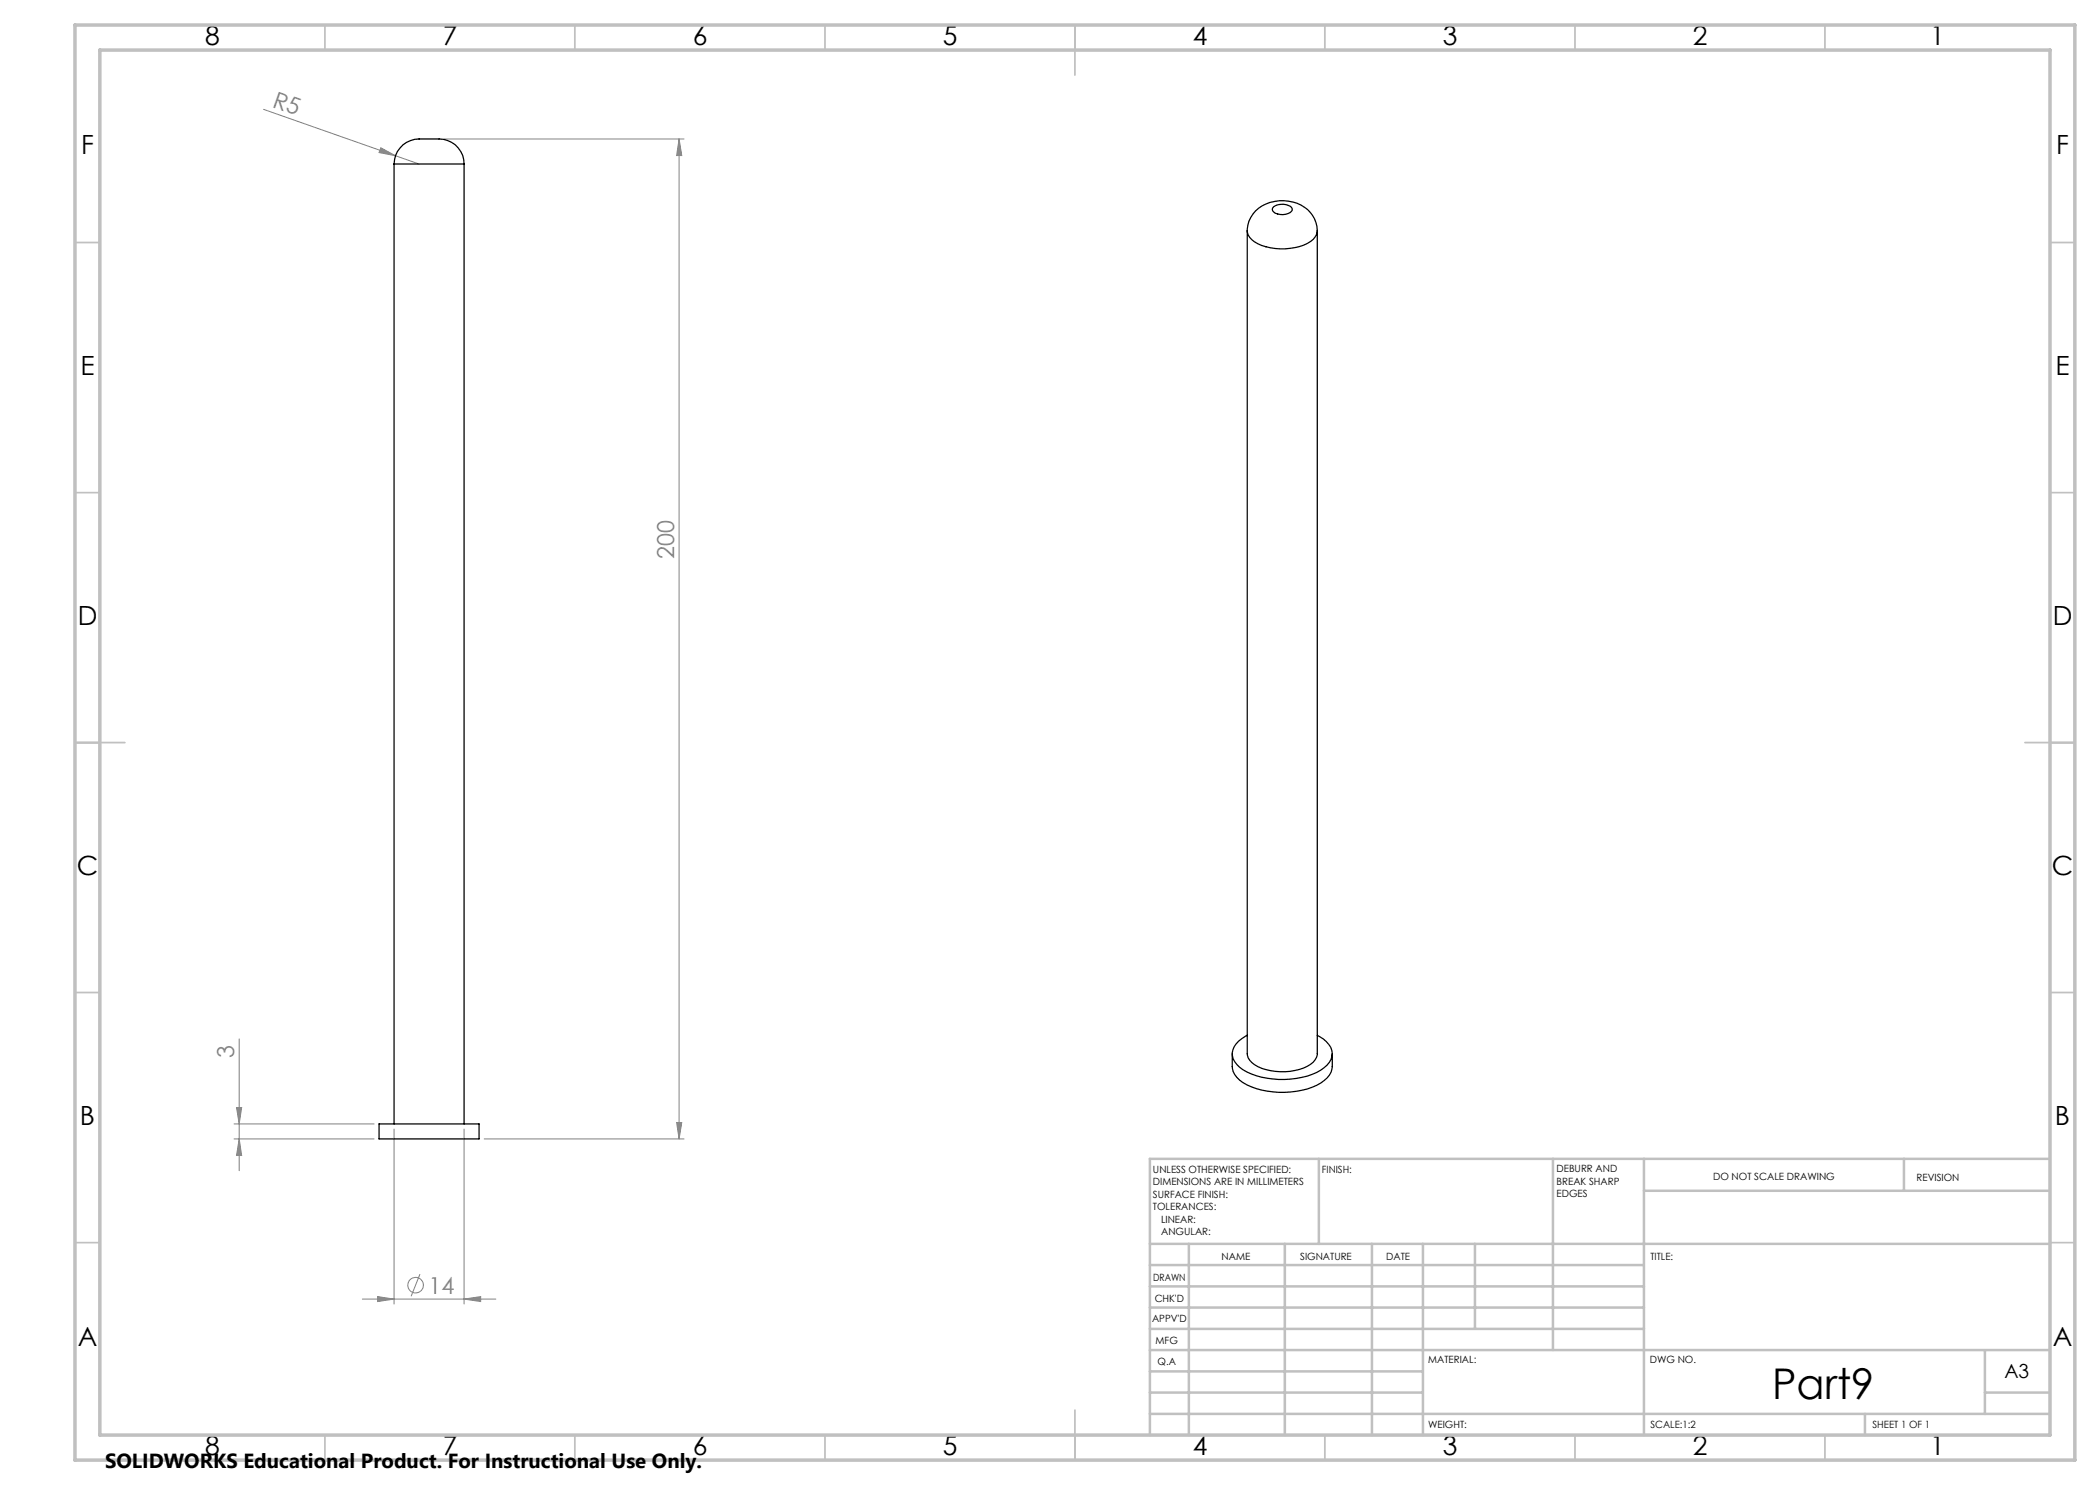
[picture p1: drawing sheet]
<svg xmlns="http://www.w3.org/2000/svg" width="420mm" height="297mm" viewBox="0 0 420 297" stroke-linecap="round" stroke-linejoin="round" font-family="sans-serif">
<g fill="none" stroke="#808080" stroke-width=".2">
<path d="M52.7 21.9l26.4 9.2M76.2 29.6l2.9 1.5-3.3-.6zM79.1 31.1l4.7 1.7M88.8 27.8h48M135.8 27.8l.5 3.3h-1zM135.8 27.8v200M47.8 207.8v26.3M46.8 227.8h28M46.8 224.8h28M47.3 221.5h1l-.5 3.3zM47.8 227.8l.5 3.3h-1zM78.8 225.8v35"/>
<path d="M92.8 225.8v35M96.8 227.8h40M135.3 224.5h1l-.5 3.3zM72.5 259.8h26.7M75.5 259.3l3.3 .5-3.3 .5zM84 254.8l-1.8 4.5M92.8 259.8l3.3-.5v1z"/>
<circle cx="83.1" cy="257" r="1.56"/>
</g>
<g fill="none" stroke="#c0c0c0" stroke-width=".35">
<path d="M65 5v5M115 5v5M165 5v5M215 5v10M265 5v5M315 5v5M365 5v5M15 48.5h5M410 48.5h5M15 98.5h5M410 98.5h5M15 148.5h10"/>
<path d="M405 148.5h10M15 198.5h5M410 198.5h5M15 248.5h5M410 248.5h5M65 287v5M115 287v5M165 287v5M215 282v10M265 287v5M315 287v5M365 287v5"/>
</g>
<g fill="none" stroke="#c0c0c0" stroke-width=".5">
<path d="M263.8 231.8v17M310.6 231.8v38.2M328.8 231.8v55.2M328.8 238.2h81.2M380.8 231.8v6.4M410 231.8h-180v55.2M230 248.8h180M230 257.3h98.8M230 253h98.8M237.8 248.8v38.2M257 248.8v38.2M274.4 248.8v38.2"/>
<path d="M284.6 248.8v38.2M295 248.8v17M230 265.8h98.8M230 261.5h98.8M230 278.5h54.6M230 274.3h54.6M230 270h180M397 278.5h13M397 270v12.8M230 282.8h180M373 282.8v4.2"/>
</g>
<path d="M15 5h400v287h-400zM20 10h390v277h-390z" fill="none" stroke="#c0c0c0" stroke-width=".7"/>
<g fill="#808080">
<path d="M76.2 29.6l2.9 1.5-3.3-.6z"/>
<path d="M92.8 259.8l3.3-.5v1zM75.5 259.3l3.3 .5-3.3 .5z"/>
<path d="M135.3 224.5h1l-.5 3.3zM135.8 27.8l.5 3.3h-1zM47.8 227.8l.5 3.3h-1zM47.3 221.5h1l-.5 3.3z"/>
</g>
<path d="M78.8 32.8a5.2 5.2 0 0 1 6.1-5h.5a14.2 14.2 0 0 1 4.1 .3 5 5 0 0 1 3.3 4.7M78.8 32.8h14M78.8 32.8v192M92.8 32.8v192M249.4 46.2a6.3 6.3 0 0 1 6.5-6.1 6.8 6.8 0 0 1 7.5 5.2l.1 .9M249.4 46.2v164.5a3.2 3.2 0 0 0 2.2 2.6 11.7 11.7 0 0 0 10.5-.4 2.9 2.9 0 0 0 1.4-2.2v-164.5M249.4 46.2a3.2 3.2 0 0 0 2.2 2.6 11.7 11.7 0 0 0 10.5-.5 2.9 2.9 0 0 0 1.4-2.1M254.7 41.3a3.1 3.1 0 0 1 3.6 .2 .66 .66 0 0 1-.3 1 2.91 2.91 0 0 1-3.5-.3v-.6zM246.5 210.7a6.1 6.1 0 0 0 .4 4.2 9.3 9.3 0 0 0 6.5 3.3 16.6 16.6 0 0 0 10.8-1.6 4.1 4.1 0 0 0 2.3-3.3v-2.6M249.4 207.1a4.3 4.3 0 0 0-2.9 4 5.2 5.2 0 0 0 3.8 3.7 17.2 17.2 0 0 0 13.9-.8 3.8 3.8 0 0 0 2.1-4 5.3 5.3 0 0 0-2.8-2.9M75.8 224.8h20v3h-20z" fill="none" stroke="#000" stroke-width=".25"/>
<text font-size="8.5" x="354.4" y="279.7">Part9</text>
<g font-size="5.3">
<text x="41" y="9">8</text>
<text x="88.5" y="9">7</text>
<text x="138.5" y="9">6</text>
<text x="188.5" y="9">5</text>
<text x="238.5" y="9">4</text>
<text x="288.5" y="9">3</text>
<text x="338.5" y="9">2</text>
<text x="386" y="9">1</text>
<text x="16.2" y="30.7">F</text>
<text x="411.2" y="30.7">F</text>
<text x="16.1" y="75">E</text>
<text x="411.1" y="75">E</text>
<text x="15.5" y="125">D</text>
<text x="410.5" y="125">D</text>
<text x="15.4" y="175">C</text>
<text x="410.4" y="175">C</text>
<text x="16" y="225">B</text>
<text x="411" y="225">B</text>
<text x="15.5" y="269.2">A</text>
<text x="410.5" y="269.2">A</text>
<text x="41" y="291">8</text>
<text x="88.5" y="291">7</text>
<text x="138.5" y="291">6</text>
<text x="188.5" y="291">5</text>
<text x="238.5" y="291">4</text>
<text x="288.5" y="291">3</text>
<text x="338.5" y="291">2</text>
<text x="386" y="291">1</text>
</g>
<g font-size="4.7" fill="#808080">
<text x="54.3" y="21.4" transform="rotate(19 54.3 21.4)">R5</text>
<text x="134.8" y="111.7" transform="rotate(-90 134.8 111.7)">200</text>
<text x="46.8" y="211.6" transform="rotate(-90 46.8 211.6)">3</text>
<text x="85.7" y="258.7">14</text>
</g>
<text font-size="4.1" x="21" y="293.7">SOLIDWORKS Educational Product. For Instructional Use Only.</text>
<text font-size="3.9" x="400.9" y="275.5">A3</text>
<g font-size="2">
<text x="230.6" y="234.6">UNLESS OTHERWISE SPECIFIED:</text>
<text x="230.6" y="237.1">DIMENSIONS ARE IN MILLIMETERS</text>
<text x="230.6" y="239.6">SURFACE FINISH:</text>
<text x="264.4" y="234.6">FINISH:</text>
<text x="311.3" y="234.5">DEBURR AND</text>
<text x="311.3" y="237">BREAK SHARP</text>
<text x="311.3" y="239.5">EDGES</text>
<text x="342.6" y="236">DO NOT SCALE DRAWING</text>
<text x="383.3" y="236.2">REVISION</text>
<text x="230.6" y="242.1">TOLERANCES:</text>
<text x="232.2" y="244.6">LINEAR:</text>
<text x="232.2" y="247.1">ANGULAR:</text>
<text x="244.3" y="252">NAME</text>
<text x="260" y="251.9">SIGNATURE</text>
<text x="277.2" y="251.9">DATE</text>
<text x="330.1" y="251.9">TITLE:</text>
<text x="230.6" y="256.1">DRAWN</text>
<text x="230.9" y="260.3">CHK'D</text>
<text x="230.4" y="264.4">APPV'D</text>
<text x="231.1" y="268.8">MFG</text>
<text x="231.5" y="273">Q.A</text>
<text x="285.6" y="272.5">MATERIAL:</text>
<text x="330" y="272.5">DWG NO.</text>
<text x="285.6" y="285.5">WEIGHT:</text>
<text x="330.1" y="285.6">SCALE:1:2</text>
<text x="374.5" y="285.6">SHEET 1 OF 1</text>
</g>
</svg>
